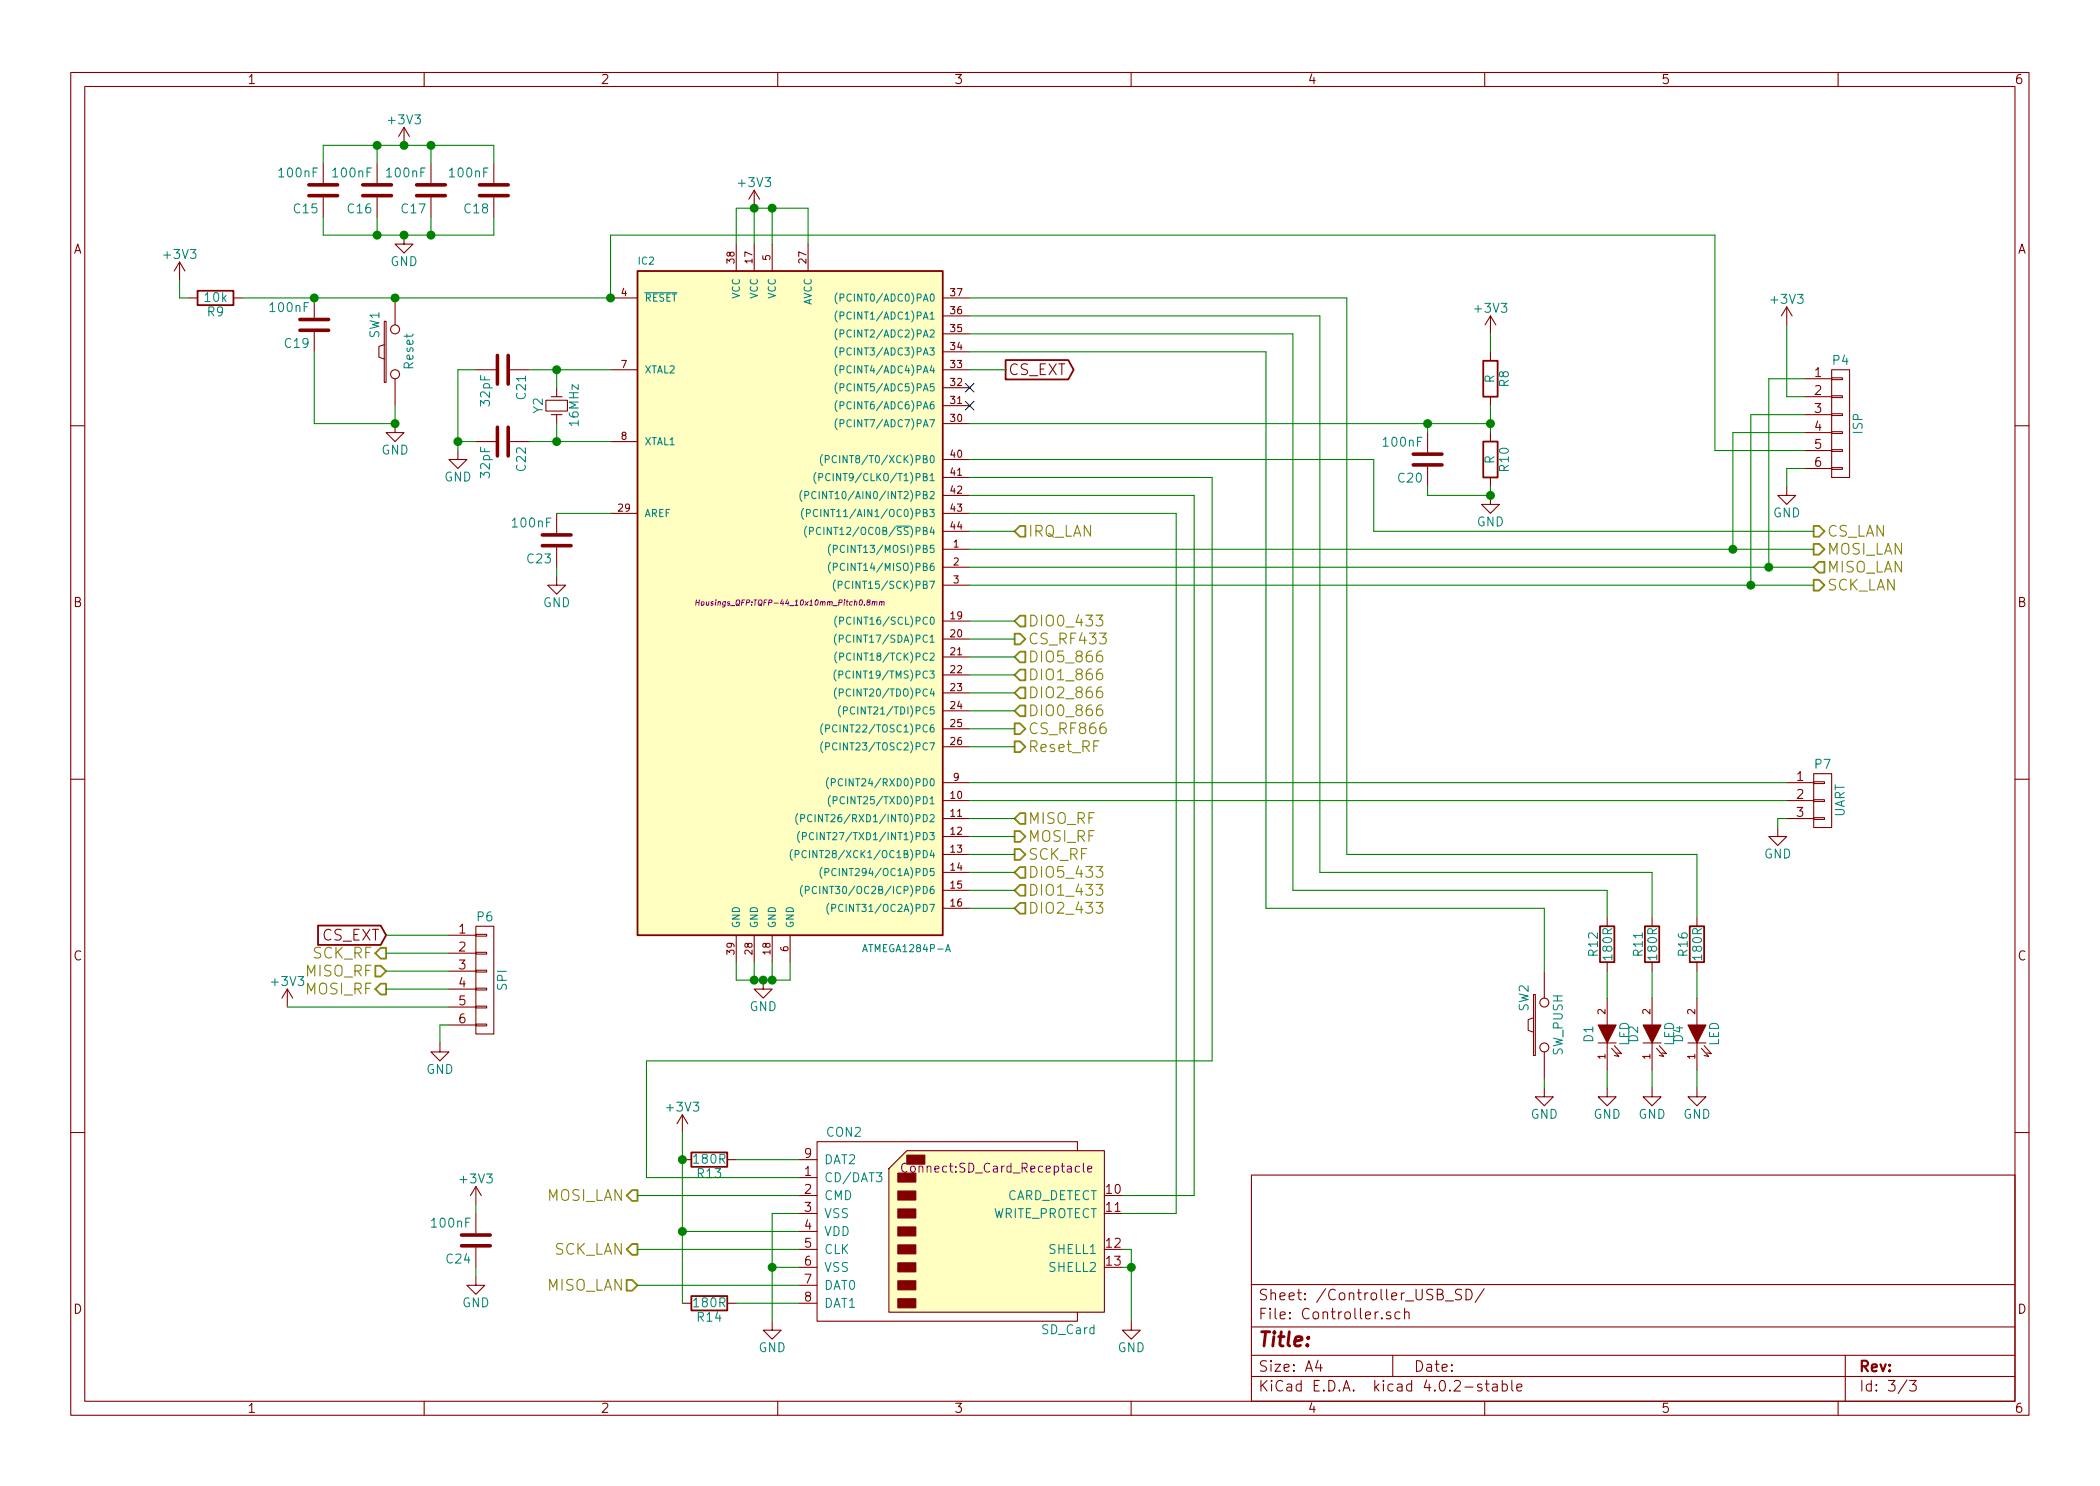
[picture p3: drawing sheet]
EESchema Schematic File Version 2
LIBS:power
LIBS:device
LIBS:transistors
LIBS:conn
LIBS:linear
LIBS:regul
LIBS:74xx
LIBS:cmos4000
LIBS:adc-dac
LIBS:memory
LIBS:xilinx
LIBS:microcontrollers
LIBS:dsp
LIBS:microchip
LIBS:analog_switches
LIBS:motorola
LIBS:texas
LIBS:intel
LIBS:audio
LIBS:interface
LIBS:digital-audio
LIBS:philips
LIBS:display
LIBS:cypress
LIBS:siliconi
LIBS:opto
LIBS:atmel
LIBS:contrib
LIBS:valves
LIBS:74xgxx
LIBS:ac-dc
LIBS:dc-dc
LIBS:diode
LIBS:ftdi
LIBS:logo
LIBS:maxim
LIBS:Oscillators
LIBS:Power_Management
LIBS:powerint
LIBS:references
LIBS:sensors
LIBS:ESP8266
LIBS:mysensors_network
LIBS:mysensors_radios
LIBS:rj45-trj0011banl
LIBS:HCCentral-cache
EELAYER 25 0
EELAYER END
$Descr A4 11693 8268
encoding utf-8
Sheet 3 3
Title ""
Date ""
Rev ""
Comp ""
Comment1 ""
Comment2 ""
Comment3 ""
Comment4 ""
$EndDescr
$Comp
L ATMEGA1284P-A IC2
U 1 1
P 4400 3350
F 0 "IC2" H 3550 5230 40  0000 L BNN
F 1 "ATMEGA1284P-A" H 4800 1400 40  0000 L BNN
F 2 "Housings_QFP:TQFP-44_10x10mm_Pitch0.8mm" H 4400 3350 30  0000 C CIN
F 3 "" H 4400 3350 60  0000 C CNN
	1    4400 3350
	1    0    0    -1  
$EndComp
$Comp
L GND #PWR035
U 1 1
P 4250 5450
F 0 "#PWR035" H 4250 5200 50  0001 C CNN
F 1 "GND" H 4250 5300 50  0000 C CNN
F 2 "" H 4250 5450 60  0000 C CNN
F 3 "" H 4250 5450 60  0000 C CNN
	1    4250 5450
	1    0    0    -1  
$EndComp
$Comp
L +3V3 #PWR036
U 1 1
P 4200 1150
F 0 "#PWR036" H 4200 1000 50  0001 C CNN
F 1 "+3V3" H 4200 1290 50  0000 C CNN
F 2 "" H 4200 1150 60  0000 C CNN
F 3 "" H 4200 1150 60  0000 C CNN
	1    4200 1150
	1    0    0    -1  
$EndComp
Text HLabel 10100 3050 2    60   Output ~ 0
MOSI_LAN
Text HLabel 10100 3150 2    60   Input ~ 0
MISO_LAN
Text HLabel 10100 3250 2    60   Output ~ 0
SCK_LAN
Text HLabel 10100 2950 2    60   Output ~ 0
CS_LAN
$Comp
L Crystal_Small Y2
U 1 1
P 3100 2250
F 0 "Y2" H 3100 2350 50  0000 C CNN
F 1 "16MHz" H 3100 2150 50  0000 C CNN
F 2 "w_crystal:hc-49_smd" H 3100 2250 60  0001 C CNN
F 3 "" H 3100 2250 60  0000 C CNN
	1    3100 2250
	0    -1   -1   0   
$EndComp
Text HLabel 5650 4650 2    60   Output ~ 0
MOSI_RF
Text HLabel 5650 4550 2    60   Input ~ 0
MISO_RF
Text HLabel 5650 4750 2    60   Output ~ 0
SCK_RF
Text HLabel 5650 3450 2    60   Input ~ 0
DIO0_433
Text HLabel 5650 4950 2    60   Input ~ 0
DIO1_433
Text HLabel 5650 5050 2    60   Input ~ 0
DIO2_433
Text HLabel 5650 4850 2    60   Input ~ 0
DIO5_433
Text HLabel 5650 3950 2    60   Input ~ 0
DIO0_866
Text HLabel 5650 3750 2    60   Input ~ 0
DIO1_866
Text HLabel 5650 3850 2    60   Input ~ 0
DIO2_866
Text HLabel 5650 3650 2    60   Input ~ 0
DIO5_866
$Comp
L LED D2
U 1 1
P 9200 5750
F 0 "D2" H 9200 5850 50  0000 C CNN
F 1 "LED" H 9200 5650 50  0000 C CNN
F 2 "LEDs:LED-3MM" H 9200 5750 60  0001 C CNN
F 3 "" H 9200 5750 60  0000 C CNN
	1    9200 5750
	0    -1   -1   0   
$EndComp
$Comp
L LED D1
U 1 1
P 8950 5750
F 0 "D1" H 8950 5850 50  0000 C CNN
F 1 "LED" H 8950 5650 50  0000 C CNN
F 2 "LEDs:LED-3MM" H 8950 5750 60  0001 C CNN
F 3 "" H 8950 5750 60  0000 C CNN
	1    8950 5750
	0    -1   -1   0   
$EndComp
$Comp
L CONN_01X06 P4
U 1 1
P 10250 2350
F 0 "P4" H 10250 2700 50  0000 C CNN
F 1 "ISP" V 10350 2350 50  0000 C CNN
F 2 "Pin_Headers:Pin_Header_Straight_2x03" H 10250 2350 60  0001 C CNN
F 3 "" H 10250 2350 60  0000 C CNN
	1    10250 2350
	1    0    0    -1  
$EndComp
$Comp
L GND #PWR037
U 1 1
P 9900 4600
F 0 "#PWR037" H 9900 4350 50  0001 C CNN
F 1 "GND" H 9900 4450 50  0000 C CNN
F 2 "" H 9900 4600 60  0000 C CNN
F 3 "" H 9900 4600 60  0000 C CNN
	1    9900 4600
	1    0    0    -1  
$EndComp
$Comp
L CONN_01X03 P7
U 1 1
P 10150 4450
F 0 "P7" H 10150 4650 50  0000 C CNN
F 1 "UART" V 10250 4450 50  0000 C CNN
F 2 "Pin_Headers:Pin_Header_Straight_1x03" H 10150 4450 60  0001 C CNN
F 3 "" H 10150 4450 60  0000 C CNN
	1    10150 4450
	1    0    0    -1  
$EndComp
$Comp
L CONN_01X06 P6
U 1 1
P 2700 5450
F 0 "P6" H 2700 5800 50  0000 C CNN
F 1 "SPI" V 2800 5450 50  0000 C CNN
F 2 "Pin_Headers:Pin_Header_Straight_2x03" H 2700 5450 60  0001 C CNN
F 3 "" H 2700 5450 60  0000 C CNN
	1    2700 5450
	1    0    0    -1  
$EndComp
Text HLabel 5650 2950 2    60   Input ~ 0
IRQ_LAN
$Comp
L C C22
U 1 1
P 2800 2450
F 0 "C22" H 2825 2550 50  0000 L CNN
F 1 "32pF" H 2825 2350 50  0000 L CNN
F 2 "Capacitors_SMD:C_0805" H 2838 2300 30  0001 C CNN
F 3 "" H 2800 2450 60  0000 C CNN
	1    2800 2450
	0    1    1    0   
$EndComp
$Comp
L C C21
U 1 1
P 2800 2050
F 0 "C21" H 2825 2150 50  0000 L CNN
F 1 "32pF" H 2825 1950 50  0000 L CNN
F 2 "Capacitors_SMD:C_0805" H 2838 1900 30  0001 C CNN
F 3 "" H 2800 2050 60  0000 C CNN
	1    2800 2050
	0    1    1    0   
$EndComp
$Comp
L GND #PWR038
U 1 1
P 2550 2500
F 0 "#PWR038" H 2550 2250 50  0001 C CNN
F 1 "GND" H 2550 2350 50  0000 C CNN
F 2 "" H 2550 2500 60  0000 C CNN
F 3 "" H 2550 2500 60  0000 C CNN
	1    2550 2500
	1    0    0    -1  
$EndComp
$Comp
L C C23
U 1 1
P 3100 3000
F 0 "C23" H 3125 3100 50  0000 L CNN
F 1 "100nF" H 3125 2900 50  0000 L CNN
F 2 "Capacitors_SMD:C_0805" H 3138 2850 30  0001 C CNN
F 3 "" H 3100 3000 60  0000 C CNN
	1    3100 3000
	-1   0    0    1   
$EndComp
$Comp
L GND #PWR039
U 1 1
P 3100 3200
F 0 "#PWR039" H 3100 2950 50  0001 C CNN
F 1 "GND" H 3100 3050 50  0000 C CNN
F 2 "" H 3100 3200 60  0000 C CNN
F 3 "" H 3100 3200 60  0000 C CNN
	1    3100 3200
	1    0    0    -1  
$EndComp
$Comp
L +3V3 #PWR040
U 1 1
P 9950 1800
F 0 "#PWR040" H 9950 1650 50  0001 C CNN
F 1 "+3V3" H 9950 1940 50  0000 C CNN
F 2 "" H 9950 1800 60  0000 C CNN
F 3 "" H 9950 1800 60  0000 C CNN
	1    9950 1800
	1    0    0    -1  
$EndComp
$Comp
L GND #PWR041
U 1 1
P 9950 2700
F 0 "#PWR041" H 9950 2450 50  0001 C CNN
F 1 "GND" H 9950 2550 50  0000 C CNN
F 2 "" H 9950 2700 60  0000 C CNN
F 3 "" H 9950 2700 60  0000 C CNN
	1    9950 2700
	1    0    0    -1  
$EndComp
Text HLabel 5650 3550 2    60   Output ~ 0
CS_RF433
Text HLabel 5650 4050 2    60   Output ~ 0
CS_RF866
$Comp
L SW_PUSH SW2
U 1 1
P 8600 5700
F 0 "SW2" H 8750 5810 50  0000 C CNN
F 1 "SW_PUSH" H 8600 5620 50  0000 C CNN
F 2 "SW0773:SW_0773" H 8600 5700 60  0001 C CNN
F 3 "" H 8600 5700 60  0000 C CNN
	1    8600 5700
	0    -1   -1   0   
$EndComp
$Comp
L SW_PUSH SW1
U 1 1
P 2200 1950
F 0 "SW1" H 2350 2060 50  0000 C CNN
F 1 "Reset" H 2200 1870 50  0000 C CNN
F 2 "SW0773:SW_0773" H 2200 1950 60  0001 C CNN
F 3 "" H 2200 1950 60  0000 C CNN
	1    2200 1950
	0    -1   -1   0   
$EndComp
$Comp
L R R12
U 1 1
P 8950 5250
F 0 "R12" V 9030 5250 50  0000 C CNN
F 1 "180R" V 8950 5250 50  0000 C CNN
F 2 "Resistors_SMD:R_0805" V 8880 5250 30  0001 C CNN
F 3 "" H 8950 5250 30  0000 C CNN
	1    8950 5250
	-1   0    0    1   
$EndComp
$Comp
L R R11
U 1 1
P 9200 5250
F 0 "R11" V 9280 5250 50  0000 C CNN
F 1 "180R" V 9200 5250 50  0000 C CNN
F 2 "Resistors_SMD:R_0805" V 9130 5250 30  0001 C CNN
F 3 "" H 9200 5250 30  0000 C CNN
	1    9200 5250
	-1   0    0    1   
$EndComp
$Comp
L GND #PWR042
U 1 1
P 8600 6050
F 0 "#PWR042" H 8600 5800 50  0001 C CNN
F 1 "GND" H 8600 5900 50  0000 C CNN
F 2 "" H 8600 6050 60  0000 C CNN
F 3 "" H 8600 6050 60  0000 C CNN
	1    8600 6050
	1    0    0    -1  
$EndComp
$Comp
L GND #PWR043
U 1 1
P 8950 6050
F 0 "#PWR043" H 8950 5800 50  0001 C CNN
F 1 "GND" H 8950 5900 50  0000 C CNN
F 2 "" H 8950 6050 60  0000 C CNN
F 3 "" H 8950 6050 60  0000 C CNN
	1    8950 6050
	1    0    0    -1  
$EndComp
$Comp
L GND #PWR044
U 1 1
P 9200 6050
F 0 "#PWR044" H 9200 5800 50  0001 C CNN
F 1 "GND" H 9200 5900 50  0000 C CNN
F 2 "" H 9200 6050 60  0000 C CNN
F 3 "" H 9200 6050 60  0000 C CNN
	1    9200 6050
	1    0    0    -1  
$EndComp
$Comp
L R R10
U 1 1
P 8300 2550
F 0 "R10" V 8380 2550 50  0000 C CNN
F 1 "R" V 8300 2550 50  0000 C CNN
F 2 "Resistors_SMD:R_0805" V 8230 2550 30  0001 C CNN
F 3 "" H 8300 2550 30  0000 C CNN
	1    8300 2550
	1    0    0    -1  
$EndComp
$Comp
L R R8
U 1 1
P 8300 2100
F 0 "R8" V 8380 2100 50  0000 C CNN
F 1 "R" V 8300 2100 50  0000 C CNN
F 2 "Resistors_SMD:R_0805" V 8230 2100 30  0001 C CNN
F 3 "" H 8300 2100 30  0000 C CNN
	1    8300 2100
	1    0    0    -1  
$EndComp
$Comp
L C C20
U 1 1
P 7950 2550
F 0 "C20" H 7975 2650 50  0000 L CNN
F 1 "100nF" H 7975 2450 50  0000 L CNN
F 2 "Capacitors_SMD:C_0805" H 7988 2400 30  0001 C CNN
F 3 "" H 7950 2550 60  0000 C CNN
	1    7950 2550
	-1   0    0    1   
$EndComp
$Comp
L +3V3 #PWR045
U 1 1
P 8300 1850
F 0 "#PWR045" H 8300 1700 50  0001 C CNN
F 1 "+3V3" H 8300 1990 50  0000 C CNN
F 2 "" H 8300 1850 60  0000 C CNN
F 3 "" H 8300 1850 60  0000 C CNN
	1    8300 1850
	1    0    0    -1  
$EndComp
$Comp
L GND #PWR046
U 1 1
P 8300 2750
F 0 "#PWR046" H 8300 2500 50  0001 C CNN
F 1 "GND" H 8300 2600 50  0000 C CNN
F 2 "" H 8300 2750 60  0000 C CNN
F 3 "" H 8300 2750 60  0000 C CNN
	1    8300 2750
	1    0    0    -1  
$EndComp
$Comp
L C C19
U 1 1
P 1750 1800
F 0 "C19" H 1775 1900 50  0000 L CNN
F 1 "100nF" H 1775 1700 50  0000 L CNN
F 2 "Capacitors_SMD:C_0805" H 1788 1650 30  0001 C CNN
F 3 "" H 1750 1800 60  0000 C CNN
	1    1750 1800
	-1   0    0    1   
$EndComp
$Comp
L R R9
U 1 1
P 1200 1650
F 0 "R9" V 1280 1650 50  0000 C CNN
F 1 "10k" V 1200 1650 50  0000 C CNN
F 2 "Resistors_SMD:R_0805" V 1130 1650 30  0001 C CNN
F 3 "" H 1200 1650 30  0000 C CNN
	1    1200 1650
	0    1    1    0   
$EndComp
$Comp
L +3V3 #PWR047
U 1 1
P 1000 1550
F 0 "#PWR047" H 1000 1400 50  0001 C CNN
F 1 "+3V3" H 1000 1690 50  0000 C CNN
F 2 "" H 1000 1550 60  0000 C CNN
F 3 "" H 1000 1550 60  0000 C CNN
	1    1000 1550
	1    0    0    -1  
$EndComp
$Comp
L GND #PWR048
U 1 1
P 2200 2350
F 0 "#PWR048" H 2200 2100 50  0001 C CNN
F 1 "GND" H 2200 2200 50  0000 C CNN
F 2 "" H 2200 2350 60  0000 C CNN
F 3 "" H 2200 2350 60  0000 C CNN
	1    2200 2350
	1    0    0    -1  
$EndComp
Text HLabel 5650 4150 2    60   Output ~ 0
Reset_RF
$Comp
L SD_Card CON2
U 1 1
P 5350 6850
F 0 "CON2" H 4700 7400 50  0000 C CNN
F 1 "SD_Card" H 5950 6300 50  0000 C CNN
F 2 "Connect:SD_Card_Receptacle" H 5550 7200 50  0000 C CNN
F 3 "" H 5350 6850 60  0000 C CNN
	1    5350 6850
	1    0    0    -1  
$EndComp
$Comp
L C C24
U 1 1
P 2650 6900
F 0 "C24" H 2675 7000 50  0000 L CNN
F 1 "100nF" H 2675 6800 50  0000 L CNN
F 2 "Capacitors_SMD:C_0805" H 2688 6750 30  0001 C CNN
F 3 "" H 2650 6900 60  0000 C CNN
	1    2650 6900
	-1   0    0    1   
$EndComp
$Comp
L +3V3 #PWR049
U 1 1
P 3800 6300
F 0 "#PWR049" H 3800 6150 50  0001 C CNN
F 1 "+3V3" H 3800 6440 50  0000 C CNN
F 2 "" H 3800 6300 60  0000 C CNN
F 3 "" H 3800 6300 60  0000 C CNN
	1    3800 6300
	1    0    0    -1  
$EndComp
$Comp
L GND #PWR050
U 1 1
P 4300 7350
F 0 "#PWR050" H 4300 7100 50  0001 C CNN
F 1 "GND" H 4300 7200 50  0000 C CNN
F 2 "" H 4300 7350 60  0000 C CNN
F 3 "" H 4300 7350 60  0000 C CNN
	1    4300 7350
	1    0    0    -1  
$EndComp
$Comp
L R R13
U 1 1
P 3950 6450
F 0 "R13" V 4030 6450 50  0000 C CNN
F 1 "180R" V 3950 6450 50  0000 C CNN
F 2 "Resistors_SMD:R_0805" V 3880 6450 30  0001 C CNN
F 3 "" H 3950 6450 30  0000 C CNN
	1    3950 6450
	0    1    1    0   
$EndComp
$Comp
L R R14
U 1 1
P 3950 7250
F 0 "R14" V 4030 7250 50  0000 C CNN
F 1 "180R" V 3950 7250 50  0000 C CNN
F 2 "Resistors_SMD:R_0805" V 3880 7250 30  0001 C CNN
F 3 "" H 3950 7250 30  0000 C CNN
	1    3950 7250
	0    1    1    0   
$EndComp
$Comp
L GND #PWR051
U 1 1
P 6300 7350
F 0 "#PWR051" H 6300 7100 50  0001 C CNN
F 1 "GND" H 6300 7200 50  0000 C CNN
F 2 "" H 6300 7350 60  0000 C CNN
F 3 "" H 6300 7350 60  0000 C CNN
	1    6300 7350
	1    0    0    -1  
$EndComp
$Comp
L +3V3 #PWR052
U 1 1
P 2650 6700
F 0 "#PWR052" H 2650 6550 50  0001 C CNN
F 1 "+3V3" H 2650 6840 50  0000 C CNN
F 2 "" H 2650 6700 60  0000 C CNN
F 3 "" H 2650 6700 60  0000 C CNN
	1    2650 6700
	1    0    0    -1  
$EndComp
$Comp
L GND #PWR053
U 1 1
P 2650 7100
F 0 "#PWR053" H 2650 6850 50  0001 C CNN
F 1 "GND" H 2650 6950 50  0000 C CNN
F 2 "" H 2650 7100 60  0000 C CNN
F 3 "" H 2650 7100 60  0000 C CNN
	1    2650 7100
	1    0    0    -1  
$EndComp
$Comp
L C C15
U 1 1
P 1800 1050
F 0 "C15" H 1825 1150 50  0000 L CNN
F 1 "100nF" H 1825 950 50  0000 L CNN
F 2 "Capacitors_SMD:C_0805" H 1838 900 30  0001 C CNN
F 3 "" H 1800 1050 60  0000 C CNN
	1    1800 1050
	-1   0    0    1   
$EndComp
$Comp
L C C16
U 1 1
P 2100 1050
F 0 "C16" H 2125 1150 50  0000 L CNN
F 1 "100nF" H 2125 950 50  0000 L CNN
F 2 "Capacitors_SMD:C_0805" H 2138 900 30  0001 C CNN
F 3 "" H 2100 1050 60  0000 C CNN
	1    2100 1050
	-1   0    0    1   
$EndComp
$Comp
L C C17
U 1 1
P 2400 1050
F 0 "C17" H 2425 1150 50  0000 L CNN
F 1 "100nF" H 2425 950 50  0000 L CNN
F 2 "Capacitors_SMD:C_0805" H 2438 900 30  0001 C CNN
F 3 "" H 2400 1050 60  0000 C CNN
	1    2400 1050
	-1   0    0    1   
$EndComp
$Comp
L C C18
U 1 1
P 2750 1050
F 0 "C18" H 2775 1150 50  0000 L CNN
F 1 "100nF" H 2775 950 50  0000 L CNN
F 2 "Capacitors_SMD:C_0805" H 2788 900 30  0001 C CNN
F 3 "" H 2750 1050 60  0000 C CNN
	1    2750 1050
	-1   0    0    1   
$EndComp
$Comp
L +3V3 #PWR054
U 1 1
P 2250 800
F 0 "#PWR054" H 2250 650 50  0001 C CNN
F 1 "+3V3" H 2250 940 50  0000 C CNN
F 2 "" H 2250 800 60  0000 C CNN
F 3 "" H 2250 800 60  0000 C CNN
	1    2250 800 
	1    0    0    -1  
$EndComp
$Comp
L GND #PWR055
U 1 1
P 2250 1300
F 0 "#PWR055" H 2250 1050 50  0001 C CNN
F 1 "GND" H 2250 1150 50  0000 C CNN
F 2 "" H 2250 1300 60  0000 C CNN
F 3 "" H 2250 1300 60  0000 C CNN
	1    2250 1300
	1    0    0    -1  
$EndComp
Text HLabel 3550 6650 0    60   Output ~ 0
MOSI_LAN
Text HLabel 3550 7150 0    60   Input ~ 0
MISO_LAN
Text HLabel 3550 6950 0    60   Output ~ 0
SCK_LAN
Wire Wire Line
	4100 5450 4400 5450
Wire Wire Line
	4100 5450 4100 5350
Wire Wire Line
	4400 5450 4400 5350
Connection ~ 4250 5450
Wire Wire Line
	4200 5350 4200 5450
Connection ~ 4200 5450
Wire Wire Line
	4300 5350 4300 5450
Connection ~ 4300 5450
Wire Wire Line
	4100 1150 4500 1150
Wire Wire Line
	4100 1150 4100 1350
Wire Wire Line
	4500 1150 4500 1350
Connection ~ 4200 1150
Wire Wire Line
	4200 1150 4200 1350
Wire Wire Line
	4300 1350 4300 1150
Connection ~ 4300 1150
Wire Wire Line
	5400 3250 10100 3250
Wire Wire Line
	5400 3150 10100 3150
Wire Wire Line
	5400 3050 10100 3050
Wire Wire Line
	5400 4550 5650 4550
Wire Wire Line
	5650 4650 5400 4650
Wire Wire Line
	5400 4750 5650 4750
Wire Wire Line
	2950 2050 3400 2050
Wire Wire Line
	2950 2450 3400 2450
Wire Wire Line
	3100 2350 3100 2450
Connection ~ 3100 2450
Wire Wire Line
	3100 2150 3100 2050
Connection ~ 3100 2050
Wire Wire Line
	2650 2050 2550 2050
Wire Wire Line
	2550 2050 2550 2500
Wire Wire Line
	2650 2450 2550 2450
Connection ~ 2550 2450
Wire Wire Line
	3400 2850 3100 2850
Wire Wire Line
	3100 3200 3100 3150
Wire Wire Line
	10050 2100 9850 2100
Wire Wire Line
	10050 2300 9750 2300
Wire Wire Line
	10050 2400 9650 2400
Wire Wire Line
	10050 2600 9950 2600
Wire Wire Line
	9950 2600 9950 2700
Wire Wire Line
	9950 1800 9950 2200
Wire Wire Line
	9950 2200 10050 2200
Wire Wire Line
	8300 2250 8300 2400
Connection ~ 8300 2350
Connection ~ 7950 2350
Wire Wire Line
	8300 2750 7950 2750
Wire Wire Line
	7950 2750 7950 2700
Wire Wire Line
	8300 2750 8300 2700
Connection ~ 8300 2750
Wire Wire Line
	8300 1950 8300 1850
Wire Wire Line
	1350 1650 3400 1650
Connection ~ 2200 1650
Connection ~ 1750 1650
Wire Wire Line
	1050 1650 1000 1650
Wire Wire Line
	1000 1650 1000 1550
Wire Wire Line
	2200 2350 1750 2350
Wire Wire Line
	1750 2350 1750 1950
Wire Wire Line
	2200 2250 2200 2350
Connection ~ 2200 2350
Wire Wire Line
	4450 6750 4300 6750
Wire Wire Line
	4300 6750 4300 7350
Wire Wire Line
	4450 7050 4300 7050
Connection ~ 4300 7050
Wire Wire Line
	3800 6850 4450 6850
Wire Wire Line
	3800 6300 3800 7250
Connection ~ 3800 6850
Wire Wire Line
	4100 6450 4450 6450
Wire Wire Line
	4100 7250 4450 7250
Wire Wire Line
	4450 6650 3550 6650
Wire Wire Line
	4450 6950 3550 6950
Wire Wire Line
	4450 7150 3550 7150
Connection ~ 3800 6450
Wire Wire Line
	6250 6950 6300 6950
Wire Wire Line
	6300 6950 6300 7350
Wire Wire Line
	6250 7050 6300 7050
Connection ~ 6300 7050
Wire Wire Line
	2650 6700 2650 6750
Wire Wire Line
	2650 7100 2650 7050
Wire Wire Line
	1800 1300 2750 1300
Wire Wire Line
	1800 1300 1800 1200
Wire Wire Line
	2750 1300 2750 1200
Connection ~ 2250 1300
Wire Wire Line
	2100 1200 2100 1300
Connection ~ 2100 1300
Wire Wire Line
	2400 1200 2400 1300
Connection ~ 2400 1300
Wire Wire Line
	1800 900  1800 800 
Wire Wire Line
	1800 800  2750 800 
Wire Wire Line
	2750 800  2750 900 
Connection ~ 2250 800 
Wire Wire Line
	2100 900  2100 800 
Connection ~ 2100 800 
Wire Wire Line
	2400 900  2400 800 
Connection ~ 2400 800 
Wire Wire Line
	3600 5900 6750 5900
Wire Wire Line
	3600 5900 3600 6550
Wire Wire Line
	3600 6550 4450 6550
Wire Wire Line
	6550 2850 6550 6750
Wire Wire Line
	6550 6750 6250 6750
Wire Wire Line
	6650 2750 6650 6650
Wire Wire Line
	6650 6650 6250 6650
Wire Wire Line
	9900 4600 9900 4550
Wire Wire Line
	9900 4550 9950 4550
Wire Wire Line
	5400 4450 9950 4450
Wire Wire Line
	5400 4350 9950 4350
Wire Wire Line
	8950 5400 8950 5550
Wire Wire Line
	9200 5400 9200 5550
Wire Wire Line
	8950 5950 8950 6050
Wire Wire Line
	9200 5950 9200 6050
Wire Wire Line
	5400 4850 5650 4850
Wire Wire Line
	5650 4950 5400 4950
Wire Wire Line
	5400 5050 5650 5050
Wire Wire Line
	5400 3450 5650 3450
Wire Wire Line
	5400 3550 5650 3550
Wire Wire Line
	5400 3650 5650 3650
Wire Wire Line
	5400 3750 5650 3750
Wire Wire Line
	5400 3850 5650 3850
Wire Wire Line
	5400 3950 5650 3950
Wire Wire Line
	5400 4050 5650 4050
Wire Wire Line
	5400 2350 8300 2350
Wire Wire Line
	5400 2950 5650 2950
Wire Wire Line
	6550 2850 5400 2850
Wire Wire Line
	5400 2750 6650 2750
Wire Wire Line
	6750 5900 6750 2650
Wire Wire Line
	6750 2650 5400 2650
Wire Wire Line
	5400 4150 5650 4150
Wire Wire Line
	7350 4850 9200 4850
Wire Wire Line
	9200 4850 9200 5100
Wire Wire Line
	7200 4950 8950 4950
Wire Wire Line
	8950 4950 8950 5100
Wire Wire Line
	8600 6050 8600 6000
Wire Wire Line
	7050 5050 8600 5050
Wire Wire Line
	8600 5050 8600 5400
NoConn ~ 5400 2250
NoConn ~ 5400 2150
Wire Wire Line
	9550 2500 10050 2500
Wire Wire Line
	9550 1300 9550 2500
Wire Wire Line
	9550 1300 3400 1300
Wire Wire Line
	3400 1300 3400 1650
Connection ~ 3400 1650
Connection ~ 9650 3050
Connection ~ 9850 3150
Connection ~ 9750 3250
$Comp
L +3V3 #PWR056
U 1 1
P 1600 5600
F 0 "#PWR056" H 1600 5450 50  0001 C CNN
F 1 "+3V3" H 1600 5740 50  0000 C CNN
F 2 "" H 1600 5600 60  0000 C CNN
F 3 "" H 1600 5600 60  0000 C CNN
	1    1600 5600
	1    0    0    -1  
$EndComp
Wire Wire Line
	9850 2100 9850 3150
Wire Wire Line
	9650 2400 9650 3050
Wire Wire Line
	9750 2300 9750 3250
$Comp
L GND #PWR057
U 1 1
P 2450 5800
F 0 "#PWR057" H 2450 5550 50  0001 C CNN
F 1 "GND" H 2450 5650 50  0000 C CNN
F 2 "" H 2450 5800 60  0000 C CNN
F 3 "" H 2450 5800 60  0000 C CNN
	1    2450 5800
	1    0    0    -1  
$EndComp
Wire Wire Line
	7650 2950 10100 2950
Wire Wire Line
	2500 5700 2450 5700
Wire Wire Line
	2450 5700 2450 5800
Text HLabel 2150 5400 0    60   Input ~ 0
MISO_RF
Text HLabel 2150 5500 0    60   Output ~ 0
MOSI_RF
Text HLabel 2150 5300 0    60   Output ~ 0
SCK_RF
Wire Wire Line
	2150 5400 2500 5400
Wire Wire Line
	7650 2950 7650 2550
Wire Wire Line
	7650 2550 5400 2550
$Comp
L R R16
U 1 1
P 9450 5250
F 0 "R16" V 9530 5250 50  0000 C CNN
F 1 "180R" V 9450 5250 50  0000 C CNN
F 2 "Resistors_SMD:R_0805" V 9380 5250 30  0001 C CNN
F 3 "" H 9450 5250 30  0000 C CNN
	1    9450 5250
	-1   0    0    1   
$EndComp
$Comp
L LED D4
U 1 1
P 9450 5750
F 0 "D4" H 9450 5850 50  0000 C CNN
F 1 "LED" H 9450 5650 50  0000 C CNN
F 2 "LEDs:LED-3MM" H 9450 5750 60  0001 C CNN
F 3 "" H 9450 5750 60  0000 C CNN
	1    9450 5750
	0    -1   -1   0   
$EndComp
$Comp
L GND #PWR058
U 1 1
P 9450 6050
F 0 "#PWR058" H 9450 5800 50  0001 C CNN
F 1 "GND" H 9450 5900 50  0000 C CNN
F 2 "" H 9450 6050 60  0000 C CNN
F 3 "" H 9450 6050 60  0000 C CNN
	1    9450 6050
	1    0    0    -1  
$EndComp
Wire Wire Line
	9450 5400 9450 5550
Wire Wire Line
	9450 5950 9450 6050
Wire Wire Line
	5400 1950 7050 1950
Wire Wire Line
	7050 1950 7050 5050
Wire Wire Line
	5400 1850 7200 1850
Wire Wire Line
	7200 1850 7200 4950
Wire Wire Line
	5400 1750 7350 1750
Wire Wire Line
	7350 1750 7350 4850
Wire Wire Line
	5400 1650 7500 1650
Wire Wire Line
	7500 1650 7500 4750
Wire Wire Line
	7500 4750 9450 4750
Wire Wire Line
	9450 4750 9450 5100
Wire Wire Line
	2150 5300 2500 5300
Wire Wire Line
	2500 5500 2150 5500
Text GLabel 5600 2050 2    60   Output ~ 0
CS_EXT
Text GLabel 2150 5200 0    60   Input ~ 0
CS_EXT
Wire Wire Line
	1600 5600 2500 5600
Wire Wire Line
	2150 5200 2500 5200
Wire Wire Line
	7950 2400 7950 2350
Wire Wire Line
	5400 2050 5600 2050
$EndSCHEMATC
